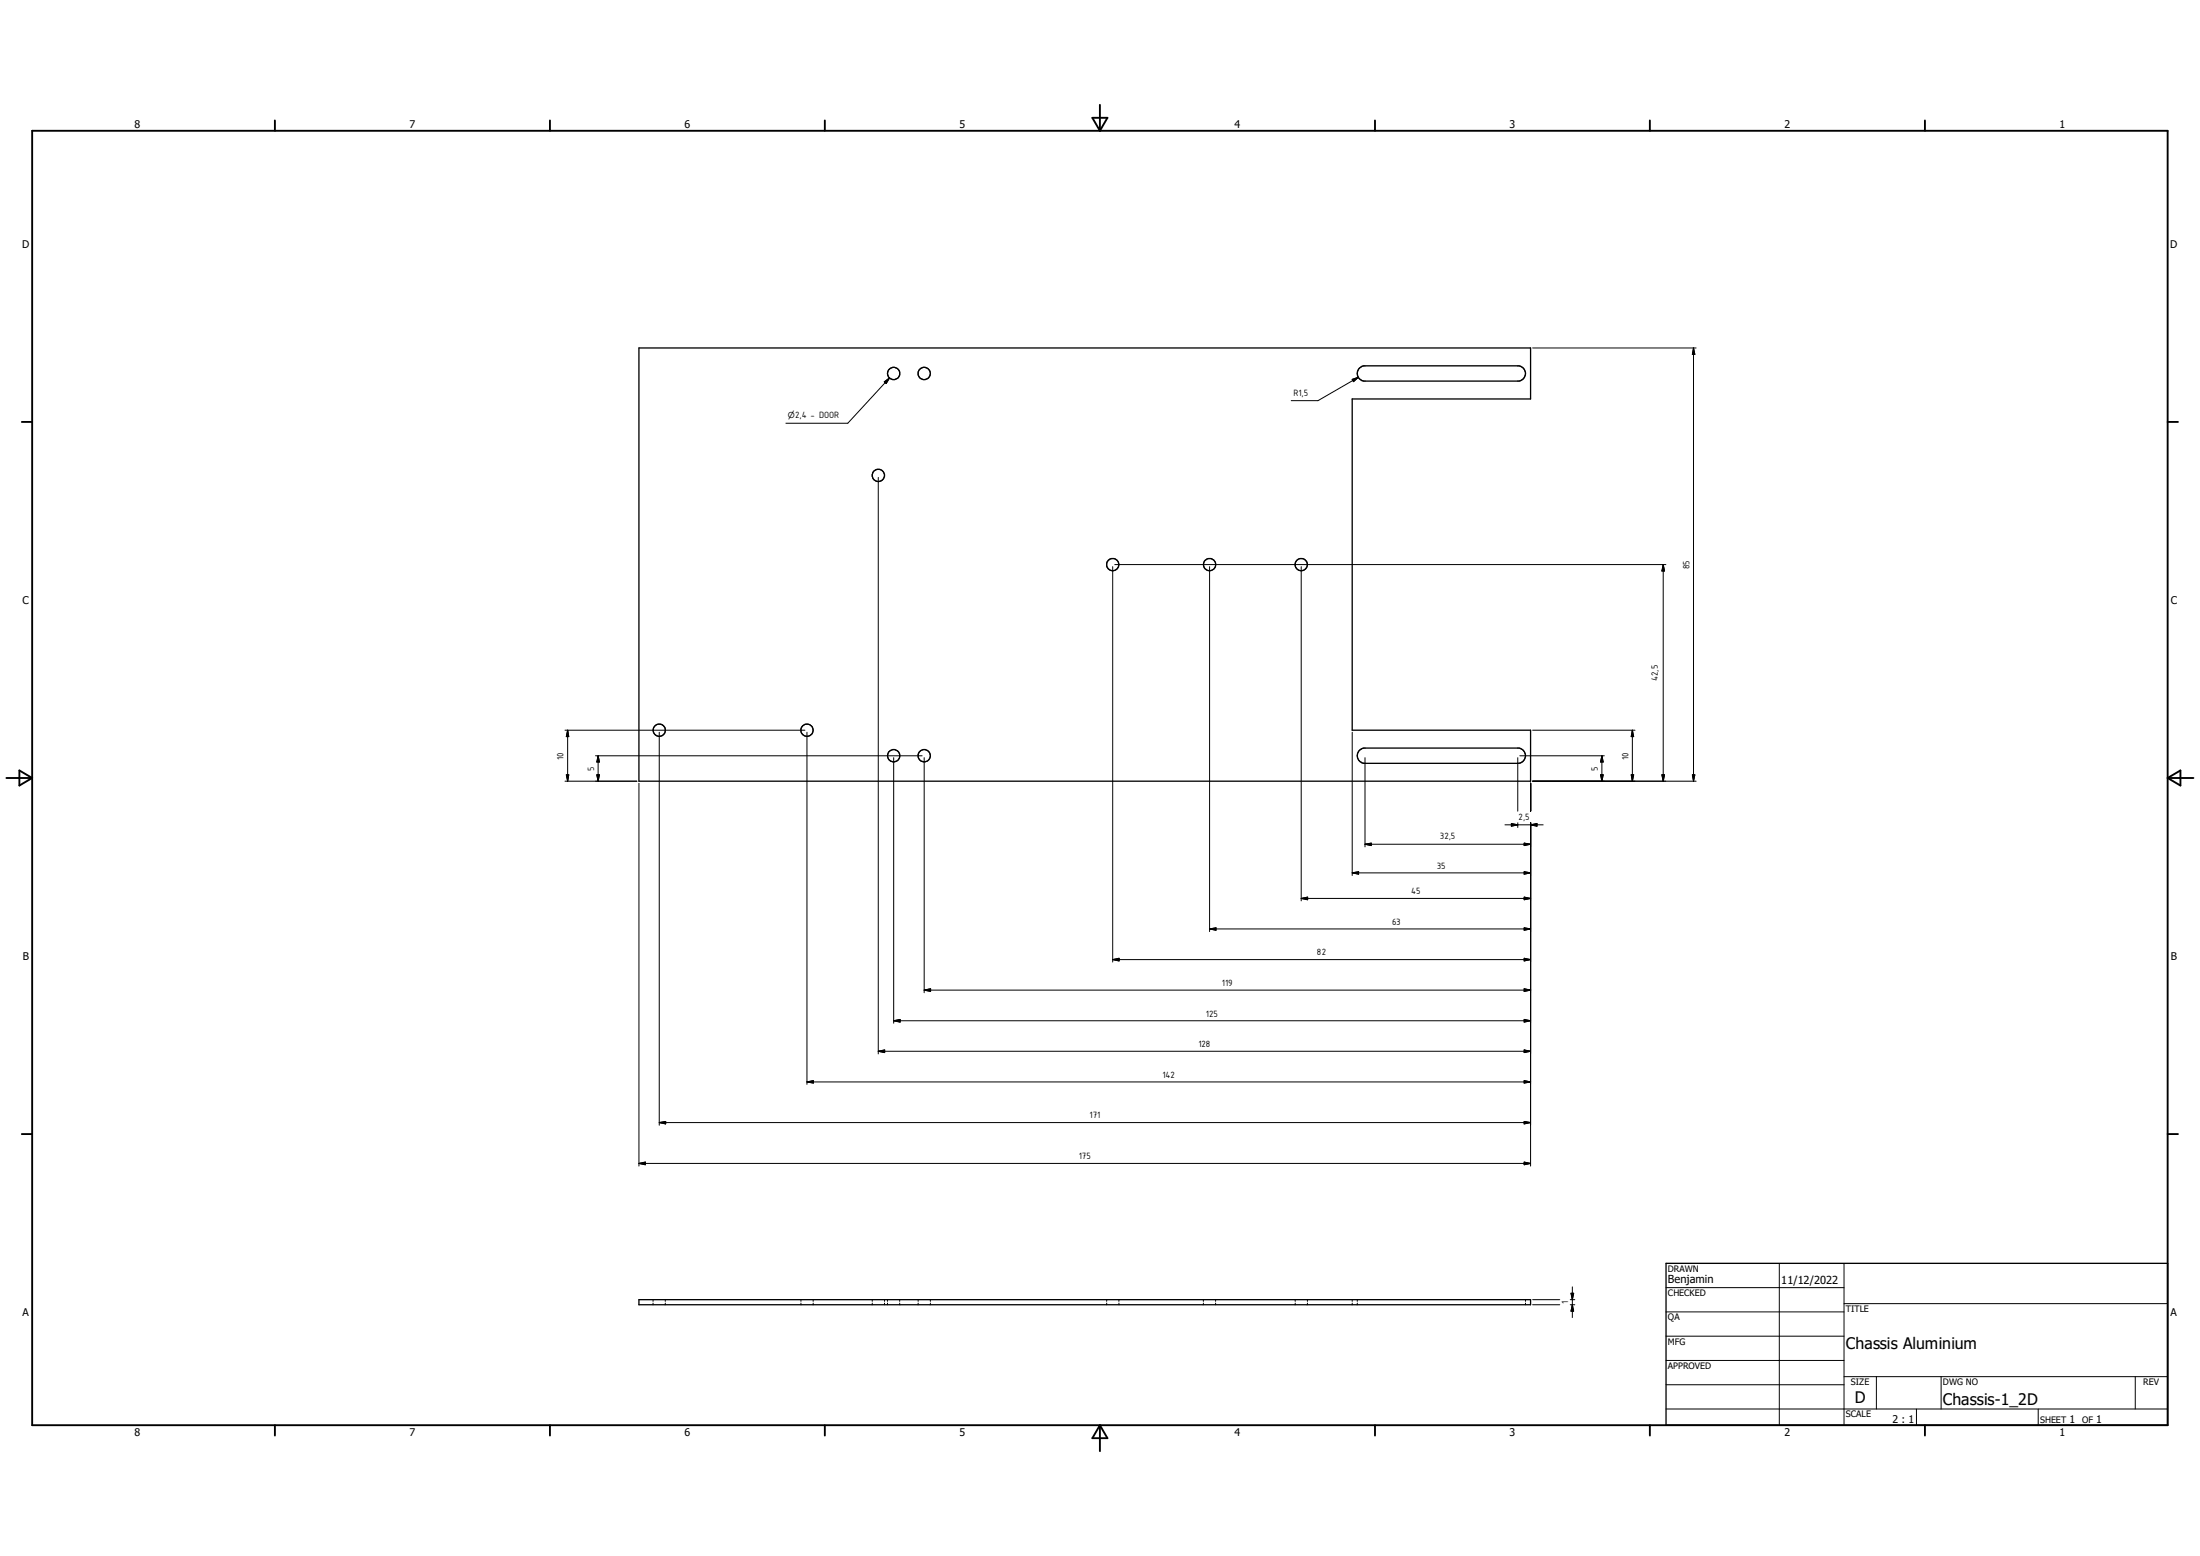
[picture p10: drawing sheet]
<svg xmlns="http://www.w3.org/2000/svg" width="297mm" height="210mm" viewBox="0 0 297 210" stroke-linecap="round" stroke-linejoin="round" font-family="sans-serif">
<g fill="none" stroke="#000" stroke-width=".18">
<path d="M86.3 47h120.3v6.9h-24v44.7h24v6.8h-120.3zM183.4 49.8l.5-.3 .2-.1h21a1.04 1.04 0 0 1 .9 1 1.04 1.04 0 0 1-.9 1h-21a1.07 1.07 0 0 1-.7-1.6zM183.4 101.4l.5-.4h.2h21a1.04 1.04 0 0 1 .9 1 1.04 1.04 0 0 1-.9 1h-21a1.06 1.06 0 0 1-.7-1.6zM86.3 175.4h120.3v.7h-120.3zM224.9 170.5h67.7v21.9h-67.7z"/>
<circle cx="120.6" cy="50.4" r=".83"/>
<circle cx="124.8" cy="50.4" r=".82"/>
<circle cx="118.6" cy="64.2" r=".83"/>
<circle cx="150.2" cy="76.2" r=".82"/>
<circle cx="163.3" cy="76.2" r=".83"/>
<circle cx="175.7" cy="76.2" r=".83"/>
<circle cx="89" cy="98.6" r=".82"/>
<circle cx="108.9" cy="98.6" r=".82"/>
<circle cx="120.7" cy="102" r=".83"/>
<circle cx="124.8" cy="102" r=".83"/>
</g>
<g fill="none" stroke="#000" stroke-width=".14">
<path d="M119.4 51.5l.7-.5-.5 .8zM120.1 51l-5.6 6.1h-8.4M182.6 51.2l.8-.3-.7 .6zM183.4 50.9l-5.5 3.2h-3.6M206.9 47h22.1M228.6 47v58.4M228.6 47l.2 .8h-.3zM118.6 64.4v77.8M150.2 76.5v53.3M150.5 76.2h74.4M163.3 76.5v49.2M175.7 76.5v45.1"/>
<path d="M224.5 76.2v29.2M224.5 76.2l.2 .9h-.3zM76.3 98.6h32.4M76.6 98.6l.2 .8h-.3zM76.6 98.6v6.8M89 98.8v53.1M108.9 98.8v47.6M182.6 98.8v19.4M206.9 98.6h13.8M220.4 98.6v6.8M220.4 98.6l.2 .8h-.4zM76.3 105.4h9.7"/>
<path d="M76.5 104.6h.3l-.2 .8zM80.4 102h44.1M80.6 104.6h.3l-.2 .8zM80.7 102l.2 .8h-.3zM80.7 102v3.4M86.3 105.7v51.7M120.7 102.3v35.8M124.8 102.3v31.7M182.6 117.8h24M182.6 117.8l.8-.1v.3zM184.3 113.9h22.3M184.3 113.9l.8-.1v.3z"/>
<path d="M184.3 102.3v12M203.2 111.3h5.1M204 111.2l.9 .1-.9 .2zM204.9 102.3v7.2M204.9 111.1v.6M205.2 102h11.4M205.8 113.8l.8 .1-.8 .2zM205.8 117.7l.8 .1-.8 .2zM206.6 105.7v3.8M206.6 111.1v46.3M206.6 111.3l.9-.1v.3zM206.9 105.4h22.1"/>
<path d="M216.1 104.6h.3l-.1 .8zM216.3 102v3.4M216.3 102l.1 .8h-.3zM220.2 104.6h.4l-.2 .8zM224.4 104.6h.3l-.2 .8zM228.5 104.6h.3l-.2 .8zM120.7 137.8h85.9M120.7 137.8l.8-.2v.4zM124.8 133.6l.8-.1v.3zM124.8 133.6h81.8M150.2 129.5l.9-.2v.4zM150.2 129.5h56.4"/>
<path d="M163.3 125.4h43.3M163.3 125.4l.9-.2v.4zM175.7 121.3l.8-.2v.3zM175.7 121.3h30.9M205.8 121.1l.8 .2-.8 .1zM205.8 125.2l.8 .2-.8 .2zM205.8 129.3l.8 .2-.8 .2zM205.8 133.5l.8 .1-.8 .2zM205.8 137.6l.8 .2-.8 .2zM86.3 157h120.3M86.3 157l.8-.1v.3zM89 151.5h117.6"/>
<path d="M89 151.5l.9-.1v.3zM108.9 146l.9-.1v.3zM108.9 146h97.7M118.6 141.9h88M118.6 141.9l.8-.2v.4zM205.8 156.9l.8 .1-.8 .2zM205.8 141.7l.8 .2-.8 .2zM205.8 145.9l.8 .1-.8 .2zM205.8 151.4l.8 .1-.8 .2zM88.2 175.4v.2M88.2 175.9v.2M89.8 175.4v.2"/>
<path d="M89.8 175.9v.2M108.1 175.4v.2M108.1 175.9v.2M109.8 175.4v.2M109.8 175.9v.2M117.8 175.4v.2M117.8 175.9v.2M119.4 175.4v.2M119.4 175.9v.2M119.8 175.4v.2M119.8 175.9v.2M121.5 175.4v.2"/>
<path d="M121.5 175.9v.2M124 175.4v.2M124 175.9v.2M125.6 175.4v.2M125.6 175.9v.2M149.4 175.4v.2M149.4 175.9v.2M151.1 175.4v.2M151.1 175.9v.2M162.5 175.4v.2M162.5 175.9v.2M164.1 175.4v.2"/>
<path d="M164.1 175.9v.2M174.9 175.4v.2M174.9 175.9v.2M176.5 175.4v.2M176.5 175.9v.2M182.6 175.4v.2M182.6 175.9v.2M183.2 175.4v.2M183.2 175.9v.2M205.9 175.4v.2M205.9 175.9v.2M206.9 175.4h3.7"/>
<path d="M206.9 176.1h3.7M212 175.4h.6M212 176.1h.6M212.1 174.6h.3l-.1 .8zM212.3 173.7v4.1M212.3 176.1l.1 .9h-.3zM224.9 173.8h24.1M224.9 177.1h24.1M240.2 170.5v21.9M249 176h43.6M249 170.5v21.9M224.9 180.3h24.1"/>
<path d="M224.9 183.6h24.1M224.9 186.9h24.1M224.9 190.2h67.7M249 185.8h43.6M253.3 185.8v4.4M258.7 190.2v2.2M262.1 185.8v4.4M275.2 190.2v2.2M288.3 185.8v4.4"/>
</g>
<g fill="none" stroke="#000" stroke-width=".25">
<path d="M4.3 17.7h288.3v174.7h-288.3zM37.1 16.3v1.4M74.2 16.3v1.4M111.4 16.3v1.4M147.5 15.9h2l-1 1.8zM148.5 14.1v3.6M185.6 16.3v1.4M222.7 16.3v1.4M259.9 16.3v1.4M2.9 56.9h1.4M292.6 56.9h1.4M.9 105h3.4"/>
<path d="M2.6 104l1.7 1-1.7 1zM292.6 105h3.5M292.6 105l1.8-1v2zM2.9 153.1h1.4M292.6 153.1h1.4M37.1 192.4v1.4M74.2 192.4v1.4M111.4 192.4v1.4M148.5 192.4v3.5M148.5 192.4l1 1.7h-2zM185.6 192.4v1.4M222.7 192.4v1.4"/>
<path d="M259.9 192.4v1.4"/>
</g>
<g fill="#000" stroke="#000" stroke-width=".14">
<path d="M119.4 51.5l.7-.5-.5 .8zM182.6 51.2l.8-.3-.7 .6zM228.6 47l.2 .8h-.3zM224.5 76.2l.2 .9h-.3zM76.6 98.6l.2 .8h-.3zM220.4 98.6l.2 .8h-.4zM76.5 104.6h.3l-.2 .8zM80.6 104.6h.3l-.2 .8zM80.7 102l.2 .8h-.3zM182.6 117.8l.8-.1v.3zM184.3 113.9l.8-.1v.3zM204 111.2l.9 .1-.9 .2z"/>
<path d="M205.8 117.7l.8 .1-.8 .2zM205.8 113.8l.8 .1-.8 .2zM206.6 111.3l.9-.1v.3zM216.1 104.6h.3l-.1 .8zM216.3 102l.1 .8h-.3zM220.2 104.6h.4l-.2 .8zM224.4 104.6h.3l-.2 .8zM228.5 104.6h.3l-.2 .8zM120.7 137.8l.8-.2v.4zM124.8 133.6l.8-.1v.3zM150.2 129.5l.9-.2v.4zM163.3 125.4l.9-.2v.4z"/>
<path d="M175.7 121.3l.8-.2v.3zM205.8 121.1l.8 .2-.8 .1zM205.8 125.2l.8 .2-.8 .2zM205.8 129.3l.8 .2-.8 .2zM205.8 133.5l.8 .1-.8 .2zM205.8 137.6l.8 .2-.8 .2zM86.3 157l.8-.1v.3zM89 151.5l.9-.1v.3zM108.9 146l.9-.1v.3zM118.6 141.9l.8-.2v.4zM205.8 156.9l.8 .1-.8 .2zM205.8 145.9l.8 .1-.8 .2z"/>
<path d="M205.8 151.4l.8 .1-.8 .2zM205.8 141.7l.8 .2-.8 .2zM212.1 174.6h.3l-.1 .8zM212.3 176.1l.1 .9h-.3z"/>
</g>
<g font-size="2.1">
<text x="249.2" y="182">Chassis Aluminium</text>
<text x="250.4" y="189.4">D</text>
<text x="262.3" y="189.6">Chassis-1_2D</text>
</g>
<g font-size="1.5">
<text x="225.2" y="173.2">Benjamin</text>
<text x="240.5" y="173.3">11/12/2022</text>
</g>
<g font-size="1.4">
<text x="18.2" y="17.3">8</text>
<text x="55.3" y="17.3">7</text>
<text x="92.4" y="17.3">6</text>
<text x="129.5" y="17.3">5</text>
<text x="166.7" y="17.3">4</text>
<text x="203.8" y="17.3">3</text>
<text x="240.9" y="17.3">2</text>
<text x="278" y="17.3">1</text>
<text x="3" y="33.5">D</text>
<text x="293" y="33.5">D</text>
<text x="3" y="81.5">C</text>
<text x="293.1" y="81.5">C</text>
<text x="3.1" y="129.5">B</text>
<text x="293.1" y="129.5">B</text>
<text x="3" y="177.6">A</text>
<text x="293" y="177.6">A</text>
<text x="18.2" y="193.8">8</text>
<text x="55.3" y="193.8">7</text>
<text x="92.4" y="193.8">6</text>
<text x="129.5" y="193.8">5</text>
<text x="166.7" y="193.8">4</text>
<text x="203.8" y="193.8">3</text>
<text x="240.9" y="193.8">2</text>
<text x="255.5" y="192.1">2 : 1</text>
<text x="278" y="193.8">1</text>
<text x="279.4" y="192.1">1</text>
<text x="283" y="192.1">1</text>
</g>
<g font-size="1.3">
<text x="174.6" y="53.4">R1,5</text>
<text x="107.4" y="56.4">2,4 - DOOR</text>
<text x="228.1" y="76.8" transform="rotate(-90 228.1 76.8)">85</text>
<text x="223.8" y="91.9" transform="rotate(-90 223.8 91.9)">42,5</text>
<text x="76.1" y="102.5" transform="rotate(-90 76.1 102.5)">10</text>
<text x="80.2" y="104.1" transform="rotate(-90 80.2 104.1)">5</text>
<text x="215.7" y="104.1" transform="rotate(-90 215.7 104.1)">5</text>
<text x="219.8" y="102.5" transform="rotate(-90 219.8 102.5)">10</text>
<text x="194.4" y="113.2">32,5</text>
<text x="205" y="110.6">2,5</text>
<text x="194" y="117.3">35</text>
<text x="188" y="124.8">63</text>
<text x="190.5" y="120.7">45</text>
<text x="177.8" y="128.9">82</text>
<text x="162.8" y="137.2">125</text>
<text x="165" y="133.1">119</text>
<text x="161.8" y="141.4">128</text>
<text x="156.9" y="145.5">142</text>
<text x="147.1" y="151">171</text>
<text x="145.7" y="156.5">175</text>
<text x="211.7" y="175.9" transform="rotate(-90 211.7 175.9)">1</text>
</g>
<g font-size="1.2">
<text x="225.2" y="171.7">DRAWN</text>
<text x="225.2" y="174.9">CHECKED</text>
<text x="225.2" y="178.2">QA</text>
<text x="249.2" y="177.1">TITLE</text>
<text x="225.2" y="181.5">MFG</text>
<text x="225.2" y="184.8">APPROVED</text>
<text x="249.2" y="191.3">SCALE</text>
<text x="249.9" y="186.9">SIZE</text>
<text x="262.3" y="186.9">DWG NO</text>
<text x="289.3" y="186.9">REV</text>
<text x="275.4" y="192.1">SHEET</text>
<text x="281.1" y="192.1">OF</text>
</g>
<text font-size="1.1" x="106.4" y="56.4">n</text>
</svg>
